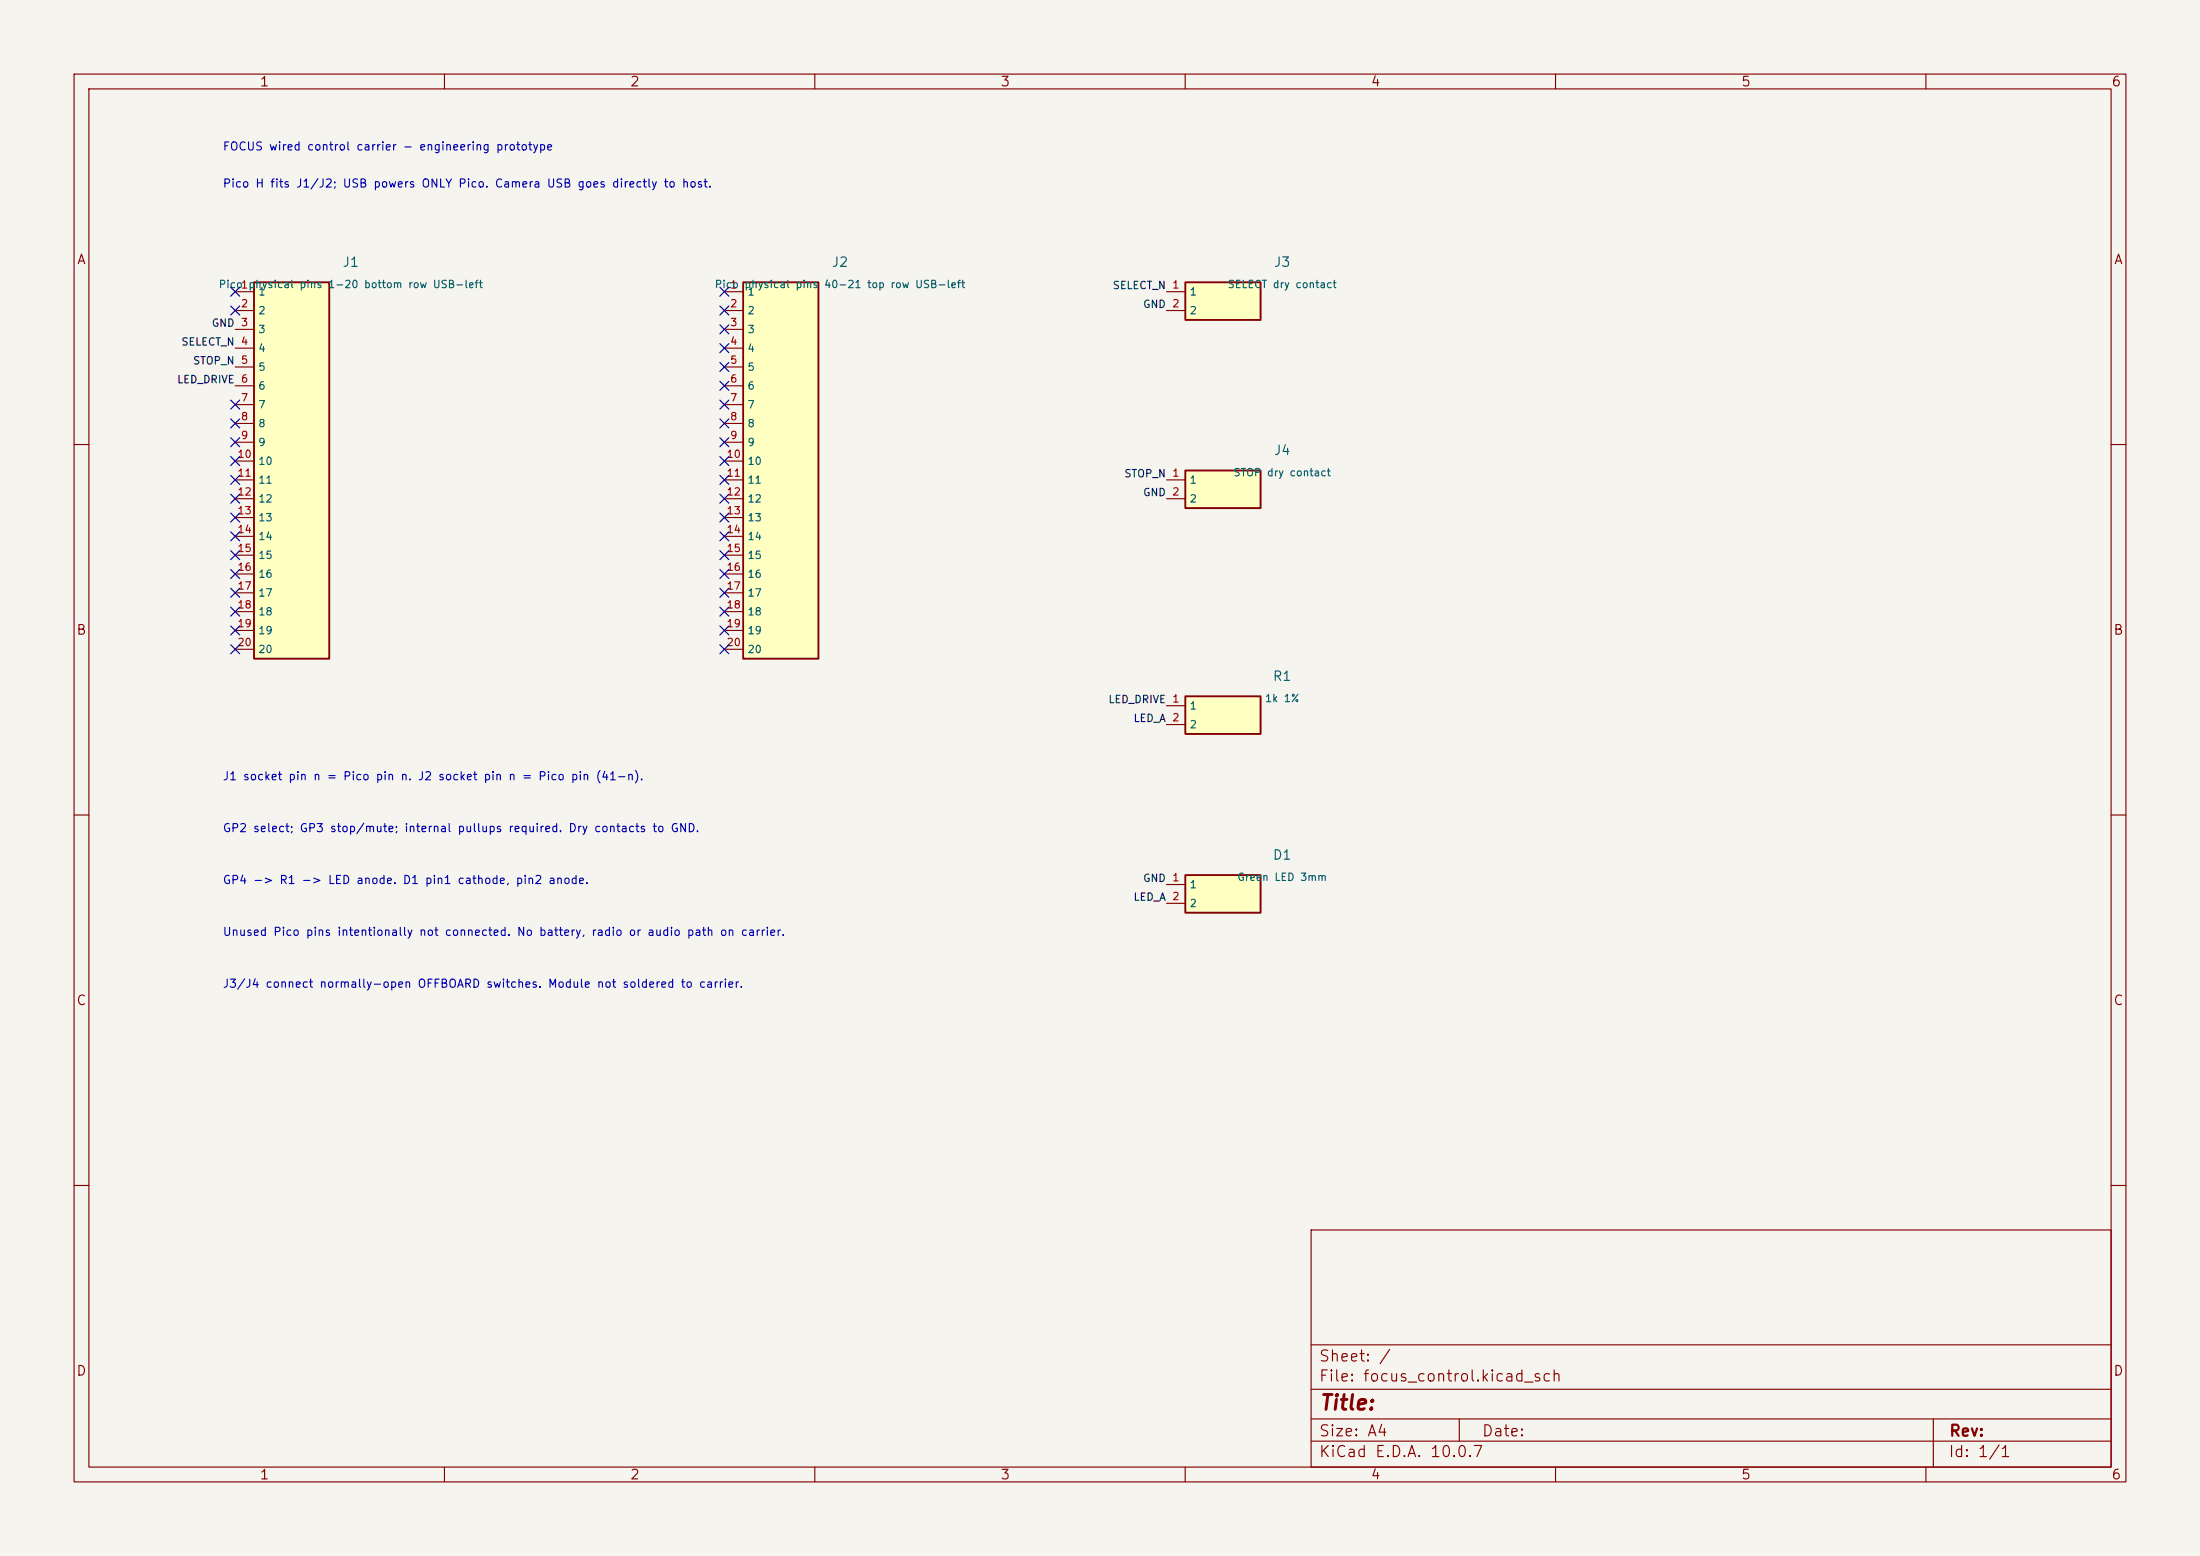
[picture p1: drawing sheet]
<svg xmlns="http://www.w3.org/2000/svg" width="297mm" height="210mm" viewBox="0 0 297 210" stroke-linecap="round" stroke-linejoin="round" font-family="sans-serif">
<path d="M0 0h297v210h-297z" fill="#f5f4ef" stroke="#f5f4ef" stroke-width=".14"/>
<g fill="none" stroke="#840000" stroke-width=".15">
<path d="M10 10h277v190h-277zM12 12h273v186h-273zM60 10v2M110 10v2M160 10v2M210 10v2M260 10v2M10 60h2M285 60h2M10 110h2M285 110h2M10 160h2"/>
<path d="M177 166h108v32h-108zM285 160h2M60 198v2M110 198v2M160 198v2M177 194.5h108M177 191.5h108M177 187.5h108M177 181.5h108M197 191.5v3M210 198v2M260 198v2"/>
<path d="M261 191.5v6.5"/>
</g>
<path d="M34.3 38.1h10.1v50.8h-10.1z" fill="#ffffc2"/>
<path d="M34.3 38.1h10.1v50.8h-10.1z" fill="none" stroke="#840000" stroke-width=".25"/>
<g fill="none" stroke="#840000" stroke-width=".15">
<path d="M31.7 39.4h2.6M31.7 41.9h2.6M31.7 44.5h2.6M31.7 47h2.6M31.7 49.5h2.6M31.7 52.1h2.6M31.7 54.6h2.6M31.7 57.2h2.6M31.7 59.7h2.6M31.7 62.2h2.6M31.7 64.8h2.6M31.7 67.3h2.6"/>
<path d="M31.7 69.9h2.6M31.7 72.4h2.6M31.7 74.9h2.6M31.7 77.5h2.6M31.7 80h2.6M31.7 82.6h2.6M31.7 85.1h2.6M31.7 87.6h2.6"/>
</g>
<path d="M100.3 38.1h10.2v50.8h-10.2z" fill="#ffffc2"/>
<path d="M100.3 38.1h10.2v50.8h-10.2z" fill="none" stroke="#840000" stroke-width=".25"/>
<g fill="none" stroke="#840000" stroke-width=".15">
<path d="M97.8 39.4h2.5M97.8 41.9h2.5M97.8 44.5h2.5M97.8 47h2.5M97.8 49.5h2.5M97.8 52.1h2.5M97.8 54.6h2.5M97.8 57.2h2.5M97.8 59.7h2.5M97.8 62.2h2.5M97.8 64.8h2.5M97.8 67.3h2.5"/>
<path d="M97.8 69.9h2.5M97.8 72.4h2.5M97.8 74.9h2.5M97.8 77.5h2.5M97.8 80h2.5M97.8 82.6h2.5M97.8 85.1h2.5M97.8 87.6h2.5"/>
</g>
<path d="M160 94h10.2v5.1h-10.2z" fill="#ffffc2"/>
<path d="M160 94h10.2v5.1h-10.2z" fill="none" stroke="#840000" stroke-width=".25"/>
<path d="M157.5 95.3h2.5M157.5 97.8h2.5" fill="none" stroke="#840000" stroke-width=".15"/>
<path d="M160 118.1h10.2v5.1h-10.2z" fill="#ffffc2"/>
<path d="M160 118.1h10.2v5.1h-10.2z" fill="none" stroke="#840000" stroke-width=".25"/>
<path d="M157.5 119.4h2.5M157.5 121.9h2.5" fill="none" stroke="#840000" stroke-width=".15"/>
<path d="M160 38.1h10.2v5.1h-10.2z" fill="#ffffc2"/>
<path d="M160 38.1h10.2v5.1h-10.2z" fill="none" stroke="#840000" stroke-width=".25"/>
<path d="M157.5 39.4h2.5M157.5 41.9h2.5" fill="none" stroke="#840000" stroke-width=".15"/>
<path d="M160 63.5h10.2v5.1h-10.2z" fill="#ffffc2"/>
<path d="M160 63.5h10.2v5.1h-10.2z" fill="none" stroke="#840000" stroke-width=".25"/>
<path d="M157.5 64.8h2.5M157.5 67.3h2.5" fill="none" stroke="#840000" stroke-width=".15"/>
<g fill="none" stroke="#000084" stroke-width=".15">
<path d="M31.1 38.8l1.3 1.2M32.4 38.8l-1.3 1.2M97.2 38.8l1.2 1.2M98.4 38.8l-1.2 1.2M31.1 59.1l1.3 1.2M31.1 41.3l1.3 1.2M31.1 54l1.3 1.2M31.1 56.5l1.3 1.3M32.4 59.1l-1.3 1.2M32.4 41.3l-1.3 1.2M32.4 54l-1.3 1.2M32.4 56.5l-1.3 1.3"/>
<path d="M97.2 54l1.2 1.2M97.2 48.9l1.2 1.2M97.2 51.5l1.2 1.2M97.2 56.5l1.2 1.3M97.2 59.1l1.2 1.2M97.2 46.4l1.2 1.2M97.2 43.8l1.2 1.3M97.2 41.3l1.2 1.2M98.4 54l-1.2 1.2M98.4 48.9l-1.2 1.2M98.4 51.5l-1.2 1.2M98.4 56.5l-1.2 1.3"/>
<path d="M98.4 59.1l-1.2 1.2M98.4 46.4l-1.2 1.2M98.4 43.8l-1.2 1.3M98.4 41.3l-1.2 1.2M31.1 61.6l1.3 1.2M31.1 64.2l1.3 1.2M31.1 66.7l1.3 1.2M31.1 69.2l1.3 1.3M31.1 71.8l1.3 1.2M31.1 74.3l1.3 1.2M31.1 76.9l1.3 1.2M31.1 79.4l1.3 1.2"/>
<path d="M32.4 61.6l-1.3 1.2M32.4 64.2l-1.3 1.2M32.4 66.7l-1.3 1.2M32.4 69.2l-1.3 1.3M32.4 71.8l-1.3 1.2M32.4 74.3l-1.3 1.2M32.4 76.9l-1.3 1.2M32.4 79.4l-1.3 1.2M97.2 61.6l1.2 1.2M97.2 64.2l1.2 1.2M97.2 66.7l1.2 1.2M97.2 69.2l1.2 1.3"/>
<path d="M97.2 71.8l1.2 1.2M97.2 74.3l1.2 1.2M97.2 79.4l1.2 1.2M97.2 76.9l1.2 1.2M98.4 61.6l-1.2 1.2M98.4 64.2l-1.2 1.2M98.4 66.7l-1.2 1.2M98.4 69.2l-1.2 1.3M98.4 71.8l-1.2 1.2M98.4 74.3l-1.2 1.2M98.4 79.4l-1.2 1.2M98.4 76.9l-1.2 1.2"/>
<path d="M31.1 81.9l1.3 1.3M31.1 84.5l1.3 1.2M31.1 87l1.3 1.2M32.4 81.9l-1.3 1.3M32.4 84.5l-1.3 1.2M32.4 87l-1.3 1.2M97.2 81.9l1.2 1.3M97.2 84.5l1.2 1.2M97.2 87l1.2 1.2M98.4 81.9l-1.2 1.3M98.4 84.5l-1.2 1.2M98.4 87l-1.2 1.2"/>
</g>
<text font-size="2" fill="#840000" x="178" y="190.8">Title:</text>
<g font-size="1.5" fill="#840000">
<text x="178" y="184.1">Sheet: /</text>
<text x="178" y="186.8">File: focus_control.kicad_sch</text>
<text x="178" y="197">KiCad E.D.A. 10.0.7</text>
<text x="178" y="194.2">Size: A4</text>
<text x="200" y="194.2">Date:</text>
<text x="263" y="197">Id: 1/1</text>
<text x="263" y="194.2">Rev:</text>
</g>
<g font-size="1.3" fill="#840000">
<text x="35" y="12">1</text>
<text x="85" y="12">2</text>
<text x="135" y="12">3</text>
<text x="185" y="12">4</text>
<text x="235" y="12">5</text>
<text x="285" y="12">6</text>
<text x="10.3" y="36">A</text>
<text x="285.3" y="36">A</text>
<text x="10.2" y="86">B</text>
<text x="285.2" y="86">B</text>
<text x="10.2" y="136">C</text>
<text x="285.2" y="136">C</text>
<text x="10.2" y="186">D</text>
<text x="285.2" y="186">D</text>
<text x="35" y="200">1</text>
<text x="85" y="200">2</text>
<text x="135" y="200">3</text>
<text x="185" y="200">4</text>
<text x="235" y="200">5</text>
<text x="285" y="200">6</text>
</g>
<g font-size="1.3" fill="#006464">
<text x="46.2" y="36.3">J1</text>
<text x="112.2" y="36.3">J2</text>
<text x="171.9" y="36.3">J3</text>
<text x="171.9" y="61.7">J4</text>
<text x="171.7" y="92.2">R1</text>
<text x="171.7" y="116.3">D1</text>
</g>
<g font-size="1.1" fill="#0000c2">
<text x="30" y="20.6">FOCUS wired control carrier - engineering prototype</text>
<text x="30" y="25.6">Pico H fits J1/J2; USB powers ONLY Pico. Camera USB goes directly to host.</text>
<text x="30" y="105.6">J1 socket pin n = Pico pin n. J2 socket pin n = Pico pin (41-n).</text>
<text x="30" y="112.6">GP2 select; GP3 stop/mute; internal pullups required. Dry contacts to GND.</text>
<text x="30" y="119.6">GP4 -&gt; R1 -&gt; LED anode. D1 pin1 cathode, pin2 anode.</text>
<text x="30" y="126.6">Unused Pico pins intentionally not connected. No battery, radio or audio path on carrier.</text>
<text x="30" y="133.6">J3/J4 connect normally-open OFFBOARD switches. Module not soldered to carrier.</text>
</g>
<g font-size="1" fill="#006464">
<text x="29.4" y="39.1">Pico1physical pins 1-20 bottom row USB-left</text>
<text x="34.8" y="40.1">1</text>
<text x="96.4" y="39.1">Pico</text>
<text x="100.4" y="39.1">physical pins</text>
<text x="100.8" y="40.1">1</text>
<text x="111.2" y="39.1">40-21 top row USB-left</text>
<text x="160.5" y="40.1">1</text>
<text x="165.6" y="39.1">SELECT dry contact</text>
<text x="34.8" y="42.7">2</text>
<text x="34.8" y="45.2">3</text>
<text x="34.8" y="47.7">4</text>
<text x="100.8" y="42.7">2</text>
<text x="100.8" y="45.2">3</text>
<text x="100.8" y="47.7">4</text>
<text x="160.5" y="42.7">2</text>
<text x="34.8" y="50.3">5</text>
<text x="34.8" y="52.8">6</text>
<text x="100.8" y="50.3">5</text>
<text x="100.8" y="52.8">6</text>
<text x="34.8" y="55.4">7</text>
<text x="34.8" y="57.9">8</text>
<text x="100.8" y="55.4">7</text>
<text x="100.8" y="57.9">8</text>
<text x="34.8" y="60.4">9</text>
<text x="34.8" y="63">10</text>
<text x="34.8" y="65.5">11</text>
<text x="100.8" y="60.4">9</text>
<text x="100.8" y="63">10</text>
<text x="100.8" y="65.5">11</text>
<text x="160.5" y="65.5">1</text>
<text x="166.4" y="64.5">STOP</text>
<text x="171" y="64.5">dry contact</text>
<text x="34.8" y="68.1">12</text>
<text x="34.8" y="70.6">13</text>
<text x="100.8" y="68.1">12</text>
<text x="100.8" y="70.6">13</text>
<text x="160.5" y="68.1">2</text>
<text x="34.8" y="73.1">14</text>
<text x="34.8" y="75.7">15</text>
<text x="100.8" y="73.1">14</text>
<text x="100.8" y="75.7">15</text>
<text x="34.8" y="78.2">16</text>
<text x="34.8" y="80.8">17</text>
<text x="34.8" y="83.3">18</text>
<text x="100.8" y="78.2">16</text>
<text x="100.8" y="80.8">17</text>
<text x="100.8" y="83.3">18</text>
<text x="34.8" y="85.8">19</text>
<text x="34.8" y="88.4">20</text>
<text x="100.8" y="85.8">19</text>
<text x="100.8" y="88.4">20</text>
<text x="170.7" y="95">1k 1%</text>
<text x="160.5" y="96">1</text>
<text x="160.5" y="98.5">2</text>
<text x="167" y="119.1">Green LED 3mm</text>
<text x="160.5" y="120.1">1</text>
<text x="160.5" y="122.7">2</text>
</g>
<g font-size="1" fill="#a90000">
<text x="32.4" y="41.7">2</text>
<text x="98.5" y="39.2">1</text>
<text x="98.5" y="41.7">2</text>
<text x="158.2" y="39.2">1</text>
<text x="158.2" y="41.7">2</text>
<text x="32.4" y="44.3">3</text>
<text x="32.4" y="46.8">4</text>
<text x="98.5" y="44.3">3</text>
<text x="98.5" y="46.8">4</text>
<text x="32.4" y="49.3">5</text>
<text x="32.4" y="51.9">6</text>
<text x="98.5" y="49.3">5</text>
<text x="98.5" y="51.9">6</text>
<text x="32.4" y="54.4">7</text>
<text x="32.4" y="57">8</text>
<text x="32.4" y="59.5">9</text>
<text x="98.5" y="54.4">7</text>
<text x="98.5" y="57">8</text>
<text x="98.5" y="59.5">9</text>
<text x="32" y="62">10</text>
<text x="32" y="64.6">11</text>
<text x="98" y="62">10</text>
<text x="98" y="64.6">11</text>
<text x="158.2" y="64.6">1</text>
<text x="32" y="67.1">12</text>
<text x="32" y="69.7">13</text>
<text x="98" y="67.1">12</text>
<text x="98" y="69.7">13</text>
<text x="158.2" y="67.1">2</text>
<text x="32" y="72.2">14</text>
<text x="32" y="74.7">15</text>
<text x="32" y="77.3">16</text>
<text x="98" y="72.2">14</text>
<text x="98" y="74.7">15</text>
<text x="98" y="77.3">16</text>
<text x="32" y="79.8">17</text>
<text x="32" y="82.4">18</text>
<text x="98" y="79.8">17</text>
<text x="98" y="82.4">18</text>
<text x="32" y="84.9">19</text>
<text x="32" y="87.4">20</text>
<text x="98" y="84.9">19</text>
<text x="98" y="87.4">20</text>
<text x="158.2" y="95.1">1</text>
<text x="158.2" y="97.6">2</text>
<text x="158.2" y="119.2">1</text>
<text x="158.2" y="121.7">2</text>
</g>
<g font-size="1" fill="#0f0f0f">
<text x="150.1" y="39.3">SELECT_N</text>
<text x="154.2" y="41.8">GND</text>
<text x="24.4" y="46.9">SELECT_N</text>
<text x="28.5" y="44.3">GND</text>
<text x="23.8" y="52">LED_DRIVE</text>
<text x="26" y="49.4">STOP_N</text>
<text x="151.7" y="64.7">STOP_N</text>
<text x="154.2" y="67.2">GND</text>
<text x="149.6" y="95.1">LED_DRIVE</text>
<text x="152.9" y="97.7">LED_A</text>
<text x="154.2" y="119.3">GND</text>
<text x="152.9" y="121.8">LED_A</text>
</g>
</svg>
